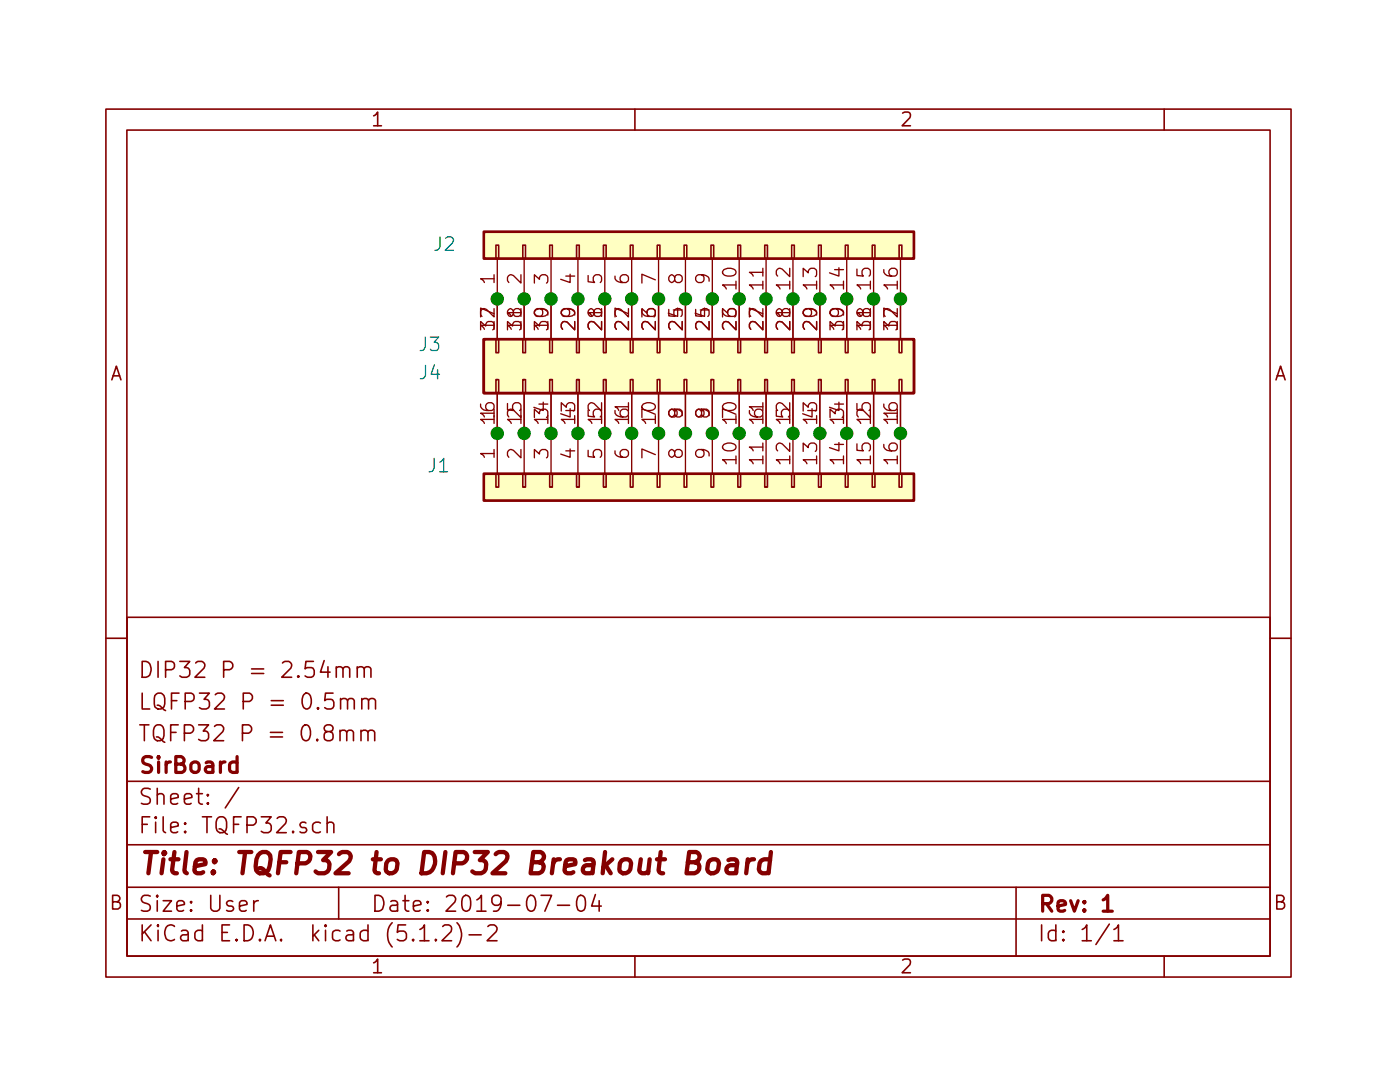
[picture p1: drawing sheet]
<svg xmlns="http://www.w3.org/2000/svg" width="132mm" height="102mm" viewBox="0 0 132 102" stroke-linecap="round" stroke-linejoin="round" font-family="sans-serif">
<g fill="none" stroke="#840000" stroke-width=".15">
<path d="M10 10.3h112v82h-112zM12 12.3h108v78h-108zM60 10.3v2M110 10.3v2M46.9 23.2h.2v1.2h-.2zM46.9 35.9h.2v1.2h-.2zM46.9 32h.2v1.3h-.2zM49.4 23.2h.3v1.2h-.3zM49.4 35.9h.3v1.2h-.3zM49.4 32h.3v1.3h-.3zM51.9 23.2h.3v1.2h-.3zM51.9 35.9h.3v1.2h-.3z"/>
<path d="M51.9 32h.3v1.3h-.3zM54.5 23.2h.2v1.2h-.2zM54.5 35.9h.2v1.2h-.2zM54.5 32h.2v1.3h-.2zM57 23.2h.3v1.2h-.3zM57 35.9h.3v1.2h-.3zM57 32h.3v1.3h-.3zM59.6 23.2h.2v1.2h-.2zM59.6 35.9h.2v1.2h-.2zM59.6 32h.2v1.3h-.2zM62.1 23.2h.3v1.2h-.3zM62.1 35.9h.3v1.2h-.3z"/>
<path d="M62.1 32h.3v1.3h-.3zM64.6 23.2h.3v1.2h-.3zM64.6 35.9h.3v1.2h-.3zM64.6 32h.3v1.3h-.3zM67.2 23.2h.2v1.2h-.2zM67.2 35.9h.2v1.2h-.2zM67.2 32h.2v1.3h-.2zM69.7 23.2h.3v1.2h-.3zM69.7 35.9h.3v1.2h-.3zM69.7 32h.3v1.3h-.3zM72.3 23.2h.2v1.2h-.2zM72.3 35.9h.2v1.2h-.2z"/>
<path d="M72.3 32h.2v1.3h-.2zM74.8 23.2h.3v1.2h-.3zM74.8 35.9h.3v1.2h-.3zM74.8 32h.3v1.3h-.3zM77.3 23.2h.3v1.2h-.3zM77.3 35.9h.3v1.2h-.3zM77.3 32h.3v1.3h-.3zM79.9 23.2h.2v1.2h-.2zM79.9 35.9h.2v1.2h-.2zM79.9 32h.2v1.3h-.2zM82.4 23.2h.3v1.2h-.3zM82.4 35.9h.3v1.2h-.3z"/>
<path d="M82.4 32h.3v1.3h-.3zM85 23.2h.2v1.2h-.2zM85 35.9h.2v1.2h-.2zM85 32h.2v1.3h-.2zM12 58.3h108v32h-108zM46.9 44.7h.2v1.3h-.2zM49.4 44.7h.3v1.3h-.3zM51.9 44.7h.3v1.3h-.3zM54.5 44.7h.2v1.3h-.2zM57 44.7h.3v1.3h-.3zM59.6 44.7h.2v1.3h-.2zM62.1 44.7h.3v1.3h-.3z"/>
<path d="M64.6 44.7h.3v1.3h-.3zM67.2 44.7h.2v1.3h-.2zM69.7 44.7h.3v1.3h-.3zM72.3 44.7h.2v1.3h-.2zM74.8 44.7h.3v1.3h-.3zM77.3 44.7h.3v1.3h-.3zM79.9 44.7h.2v1.3h-.2zM82.4 44.7h.3v1.3h-.3zM85 44.7h.2v1.3h-.2zM10 60.3h2M12 79.8h108M12 73.8h108"/>
<path d="M22.6 74.4l-1.3 1.9M30.3 77.7a.48 .48 0 0 0-.8 .2v.5a.48 .48 0 0 0 .8 .2M30.9 77.8a.38 .38 0 0 1 .6 .1v.8M30.9 77.2v1.5M31.8 63.1a.38 .38 0 0 1 .6 .1v.8M31.8 63v1M32.1 69.1a.38 .38 0 0 1 .7 .1v.8M32.2 66.1a.41 .41 0 0 1 .6 .1v.8M32.2 66v1M32.4 63.2l.2-.2 .4 .1v.1v.8M32.8 69.2l.2-.2 .3 .1 .1 .1v.8M32.8 66.2l.2-.2 .4 .1 .1 .1v.8"/>
<path d="M33.8 63.1a.41 .41 0 0 1 .6 .1v.8M33.8 63v1M34.1 69.1a.41 .41 0 0 1 .7 .1v.8M34.1 69v1M34.2 66.1a.39 .39 0 0 1 .6 .1v.8M34.2 66v1M34.4 63.2l.1-.1a.37 .37 0 0 1 .6 .1v.8M34.8 69.2v-.1a.37 .37 0 0 1 .6 .1v.8M34.8 66.2a.36 .36 0 0 1 .4-.2 .36 .36 0 0 1 .3 .2v.8M120 60.3h2M12 86.8h108M12 83.8h108"/>
<path d="M24 85.1v1M24.4 85.1l-.3 .1-.1 .2M32 83.8v3M39.7 88.9h.8M41.2 88.7v.1v.1l-.1-.1 .1-.1v.2M41.8 87.5l.2-.1h.4a.41 .41 0 0 1 .2 .6l-.8 .9h.9M43.2 87.2a1.71 1.71 0 0 1 0 2.3M44.3 88.3h1.2M46.1 87.5l.2-.1h.5a.37 .37 0 0 1 .1 .6l-.9 .9h1M51.1 84.6h1l-.6 1.5M52.7 85.5h1.1M54.6 84.7a.37 .37 0 0 1 .4-.1 .37 .37 0 0 1 .3 .3 1.26 1.26 0 0 1-.2 1.1 .34 .34 0 0 1-.5-.2 1.35 1.35 0 0 1 0-1.1z"/>
<path d="M56.3 84.5l-.4 1.1h.9M56.6 85.1v1M60 90.3v2M96 83.8v6.5M104.8 87.3l-1.2 1.9M105.3 87.8l.3-.2 .1-.2v1.5M105.3 88.9h.8M110 90.3v2"/>
</g>
<path d="M104.2 85l.5-.4v1.5M104.2 86.1h.9" fill="none" stroke="#840000" stroke-width=".3"/>
<path d="M65 81.5h.7a.5 .5 0 0 0 .4-.5 .5 .5 0 0 0-.3-.5h-.7l-.2 2h.7a.53 .53 0 0 0 .5-.5 .53 .53 0 0 0-.4-.5M67 81.4a.53 .53 0 0 1 .5-.2 .53 .53 0 0 1 .4 .4v.5a.54 .54 0 0 1-.6 .4 .54 .54 0 0 1-.5-.4zM68.8 81.2h.2h.6l.1 .3-.2 1M69.6 81.6l-.2 .1h-.4a.4 .4 0 0 0-.4 .4 .4 .4 0 0 0 .3 .4h.5l.2-.1M70.7 81.2l-.2 1.3M71.2 81.2a.55 .55 0 0 0-.6 .4M72.8 81.2a.68 .68 0 0 0-1 .4l-.1 .5 .1 .2 .2 .2h.4l.2-.1M72.8 80.5l-.2 2" fill="none" stroke="#840000" stroke-width=".41"/>
<g fill="#ffffc2" stroke="#ffffc2" stroke-width=".09">
<path d="M45.7 21.9h40.7v2.5h-40.7z"/>
<path d="M45.7 32h40.7v5.1h-40.7z"/>
<path d="M45.7 44.7h40.7v2.6h-40.7z"/>
</g>
<path d="M45.7 21.9h40.7v2.5h-40.7zM45.7 32h40.7v5.1h-40.7zM45.7 44.7h40.7v2.6h-40.7z" fill="none" stroke="#840000" stroke-width=".25"/>
<g fill="none" stroke="#840000" stroke-width=".13">
<path d="M47 24.4v7.6M47 37.1v7.6M49.5 24.4v7.6M49.5 37.1v7.6M52.1 24.4v7.6M52.1 37.1v7.6M54.6 24.4v7.6M54.6 37.1v7.6M57.1 24.4v7.6M57.1 37.1v7.6M59.7 24.4v7.6M59.7 37.1v7.6"/>
<path d="M62.2 24.4v7.6M62.2 37.1v7.6M64.8 24.4v7.6M64.8 37.1v7.6M67.3 24.4v7.6M67.3 37.1v7.6M69.8 24.4v7.6M69.8 37.1v7.6M72.4 24.4v7.6M72.4 37.1v7.6M74.9 24.4v7.6M74.9 37.1v7.6"/>
<path d="M77.5 24.4v7.6M77.5 37.1v7.6M80 24.4v7.6M80 37.1v7.6M82.5 24.4v7.6M82.5 37.1v7.6M85.1 24.4v7.6M85.1 37.1v7.6"/>
</g>
<g fill="#008400" stroke="#008400" stroke-width=".25">
<circle cx="47" cy="40.9" r=".51"/>
<circle cx="49.5" cy="40.9" r=".51"/>
<circle cx="52.1" cy="40.9" r=".51"/>
<circle cx="54.6" cy="40.9" r=".51"/>
<circle cx="57.2" cy="40.9" r=".51"/>
<circle cx="59.7" cy="40.9" r=".51"/>
<circle cx="62.2" cy="40.9" r=".51"/>
<circle cx="64.8" cy="40.9" r=".51"/>
<circle cx="67.3" cy="40.9" r=".51"/>
<circle cx="69.9" cy="40.9" r=".51"/>
<circle cx="72.4" cy="40.9" r=".51"/>
<circle cx="74.9" cy="40.9" r=".51"/>
<circle cx="77.5" cy="40.9" r=".51"/>
<circle cx="80" cy="40.9" r=".51"/>
<circle cx="82.6" cy="40.9" r=".51"/>
<circle cx="85.1" cy="40.9" r=".51"/>
<circle cx="47" cy="28.2" r=".51"/>
<circle cx="49.5" cy="28.2" r=".51"/>
<circle cx="52.1" cy="28.2" r=".51"/>
<circle cx="54.6" cy="28.2" r=".51"/>
<circle cx="57.2" cy="28.2" r=".51"/>
<circle cx="59.7" cy="28.2" r=".51"/>
<circle cx="62.2" cy="28.2" r=".51"/>
<circle cx="64.8" cy="28.2" r=".51"/>
<circle cx="67.3" cy="28.2" r=".51"/>
<circle cx="69.9" cy="28.2" r=".51"/>
<circle cx="72.4" cy="28.2" r=".51"/>
<circle cx="74.9" cy="28.2" r=".51"/>
<circle cx="77.5" cy="28.2" r=".51"/>
<circle cx="80" cy="28.2" r=".51"/>
<circle cx="82.6" cy="28.2" r=".51"/>
<circle cx="85.1" cy="28.2" r=".51"/>
</g>
<text font-size="2.8" fill="#840000" x="13" y="82.6">Title: TQFP32 to DIP32 Breakout Board</text>
<g font-size="2.1" fill="#840000">
<text x="13" y="64.1">DIP32 P = 2.54mm</text>
<text x="13" y="70">TQFP32 P = 0.8mm</text>
<text x="13" y="67.1">LQFP32 P = 0.5mm</text>
<text x="13" y="76">Sheet: /</text>
<text x="13" y="73">SirBoard</text>
<text x="13" y="78.7">File: TQFP32.sch</text>
<text x="13" y="88.9">KiCad E.D.A. kicad (5.1.2)-2</text>
<text x="13" y="86.2">Size: User</text>
<text x="35" y="86.2">Date: 2019-07-04</text>
<text x="98" y="86.2">Rev: 1</text>
<text x="98" y="88.9">Id: 1/1</text>
</g>
<g font-size="1.8" fill="#840000">
<text x="35" y="11.9">1</text>
<text x="85" y="11.9">2</text>
<text x="46.8" y="26.8" transform="rotate(-90 46.8 26.8)">1</text>
<text x="49.3" y="26.8" transform="rotate(-90 49.3 26.8)">2</text>
<text x="51.8" y="26.8" transform="rotate(-90 51.8 26.8)">3</text>
<text x="54.4" y="26.8" transform="rotate(-90 54.4 26.8)">4</text>
<text x="56.9" y="26.8" transform="rotate(-90 56.9 26.8)">5</text>
<text x="59.5" y="26.8" transform="rotate(-90 59.5 26.8)">6</text>
<text x="62" y="26.8" transform="rotate(-90 62 26.8)">7</text>
<text x="64.5" y="26.8" transform="rotate(-90 64.5 26.8)">8</text>
<text x="67.1" y="26.8" transform="rotate(-90 67.1 26.8)">9</text>
<text x="69.6" y="27.3" transform="rotate(-90 69.6 27.3)">10</text>
<text x="72.2" y="27.3" transform="rotate(-90 72.2 27.3)">11</text>
<text x="74.7" y="27.3" transform="rotate(-90 74.7 27.3)">12</text>
<text x="77.2" y="27.3" transform="rotate(-90 77.2 27.3)">13</text>
<text x="79.8" y="27.3" transform="rotate(-90 79.8 27.3)">14</text>
<text x="82.3" y="27.3" transform="rotate(-90 82.3 27.3)">15</text>
<text x="84.9" y="27.3" transform="rotate(-90 84.9 27.3)">16</text>
<text x="10.4" y="35.9">A</text>
<text x="46.8" y="31.1" transform="rotate(-90 46.8 31.1)">17</text>
<text x="49.3" y="31.1" transform="rotate(-90 49.3 31.1)">31</text>
<text x="51.8" y="31.1" transform="rotate(-90 51.8 31.1)">19</text>
<text x="54.4" y="31.1" transform="rotate(-90 54.4 31.1)">29</text>
<text x="56.9" y="31.1" transform="rotate(-90 56.9 31.1)">21</text>
<text x="59.5" y="31.1" transform="rotate(-90 59.5 31.1)">22</text>
<text x="62" y="31.1" transform="rotate(-90 62 31.1)">26</text>
<text x="64.5" y="31.1" transform="rotate(-90 64.5 31.1)">24</text>
<text x="67.1" y="31.1" transform="rotate(-90 67.1 31.1)">24</text>
<text x="69.6" y="31.1" transform="rotate(-90 69.6 31.1)">26</text>
<text x="72.2" y="31.1" transform="rotate(-90 72.2 31.1)">22</text>
<text x="74.7" y="31.1" transform="rotate(-90 74.7 31.1)">21</text>
<text x="77.2" y="31.1" transform="rotate(-90 77.2 31.1)">29</text>
<text x="79.8" y="31.1" transform="rotate(-90 79.8 31.1)">19</text>
<text x="82.3" y="31.1" transform="rotate(-90 82.3 31.1)">31</text>
<text x="84.9" y="31.1" transform="rotate(-90 84.9 31.1)">17</text>
<text x="120.4" y="35.9">A</text>
<text x="46.8" y="40" transform="rotate(-90 46.8 40)">16</text>
<text x="46.8" y="39.5" transform="rotate(-90 46.8 39.5)">1</text>
<text x="49.3" y="39.5" transform="rotate(-90 49.3 39.5)">2</text>
<text x="51.8" y="39.5" transform="rotate(-90 51.8 39.5)">3</text>
<text x="54.4" y="39.5" transform="rotate(-90 54.4 39.5)">4</text>
<text x="56.9" y="39.5" transform="rotate(-90 56.9 39.5)">5</text>
<text x="59.5" y="39.5" transform="rotate(-90 59.5 39.5)">6</text>
<text x="62" y="39.5" transform="rotate(-90 62 39.5)">7</text>
<text x="64.5" y="39.5" transform="rotate(-90 64.5 39.5)">9</text>
<text x="67.1" y="39.5" transform="rotate(-90 67.1 39.5)">9</text>
<text x="69.6" y="39.5" transform="rotate(-90 69.6 39.5)">7</text>
<text x="72.2" y="39.5" transform="rotate(-90 72.2 39.5)">6</text>
<text x="74.7" y="39.5" transform="rotate(-90 74.7 39.5)">5</text>
<text x="77.2" y="39.5" transform="rotate(-90 77.2 39.5)">4</text>
<text x="79.8" y="39.5" transform="rotate(-90 79.8 39.5)">3</text>
<text x="82.3" y="39.5" transform="rotate(-90 82.3 39.5)">2</text>
<text x="84.9" y="40" transform="rotate(-90 84.9 40)">16</text>
<text x="84.9" y="39.5" transform="rotate(-90 84.9 39.5)">1</text>
<text x="46.8" y="43.3" transform="rotate(-90 46.8 43.3)">1</text>
<text x="49.3" y="43.3" transform="rotate(-90 49.3 43.3)">2</text>
<text x="51.8" y="43.3" transform="rotate(-90 51.8 43.3)">3</text>
<text x="54.4" y="43.3" transform="rotate(-90 54.4 43.3)">4</text>
<text x="56.9" y="43.3" transform="rotate(-90 56.9 43.3)">5</text>
<text x="59.5" y="43.3" transform="rotate(-90 59.5 43.3)">6</text>
<text x="62" y="43.3" transform="rotate(-90 62 43.3)">7</text>
<text x="64.5" y="43.3" transform="rotate(-90 64.5 43.3)">8</text>
<text x="67.1" y="43.3" transform="rotate(-90 67.1 43.3)">9</text>
<text x="69.6" y="43.8" transform="rotate(-90 69.6 43.8)">10</text>
<text x="72.2" y="43.8" transform="rotate(-90 72.2 43.8)">11</text>
<text x="74.7" y="43.8" transform="rotate(-90 74.7 43.8)">12</text>
<text x="77.2" y="43.8" transform="rotate(-90 77.2 43.8)">13</text>
<text x="79.8" y="43.8" transform="rotate(-90 79.8 43.8)">14</text>
<text x="82.3" y="43.8" transform="rotate(-90 82.3 43.8)">15</text>
<text x="84.9" y="43.8" transform="rotate(-90 84.9 43.8)">16</text>
<text x="10.4" y="85.9">B</text>
<text x="120.4" y="85.9">B</text>
<text x="35" y="91.9">1</text>
<text x="85" y="91.9">2</text>
</g>
<g font-size="1.8" fill="#008484">
<text x="41" y="23.7">J2</text>
<text x="39.6" y="33.2">J3</text>
<text x="39.7" y="35.9">J4</text>
<text x="40.5" y="44.6">J1</text>
</g>
</svg>
